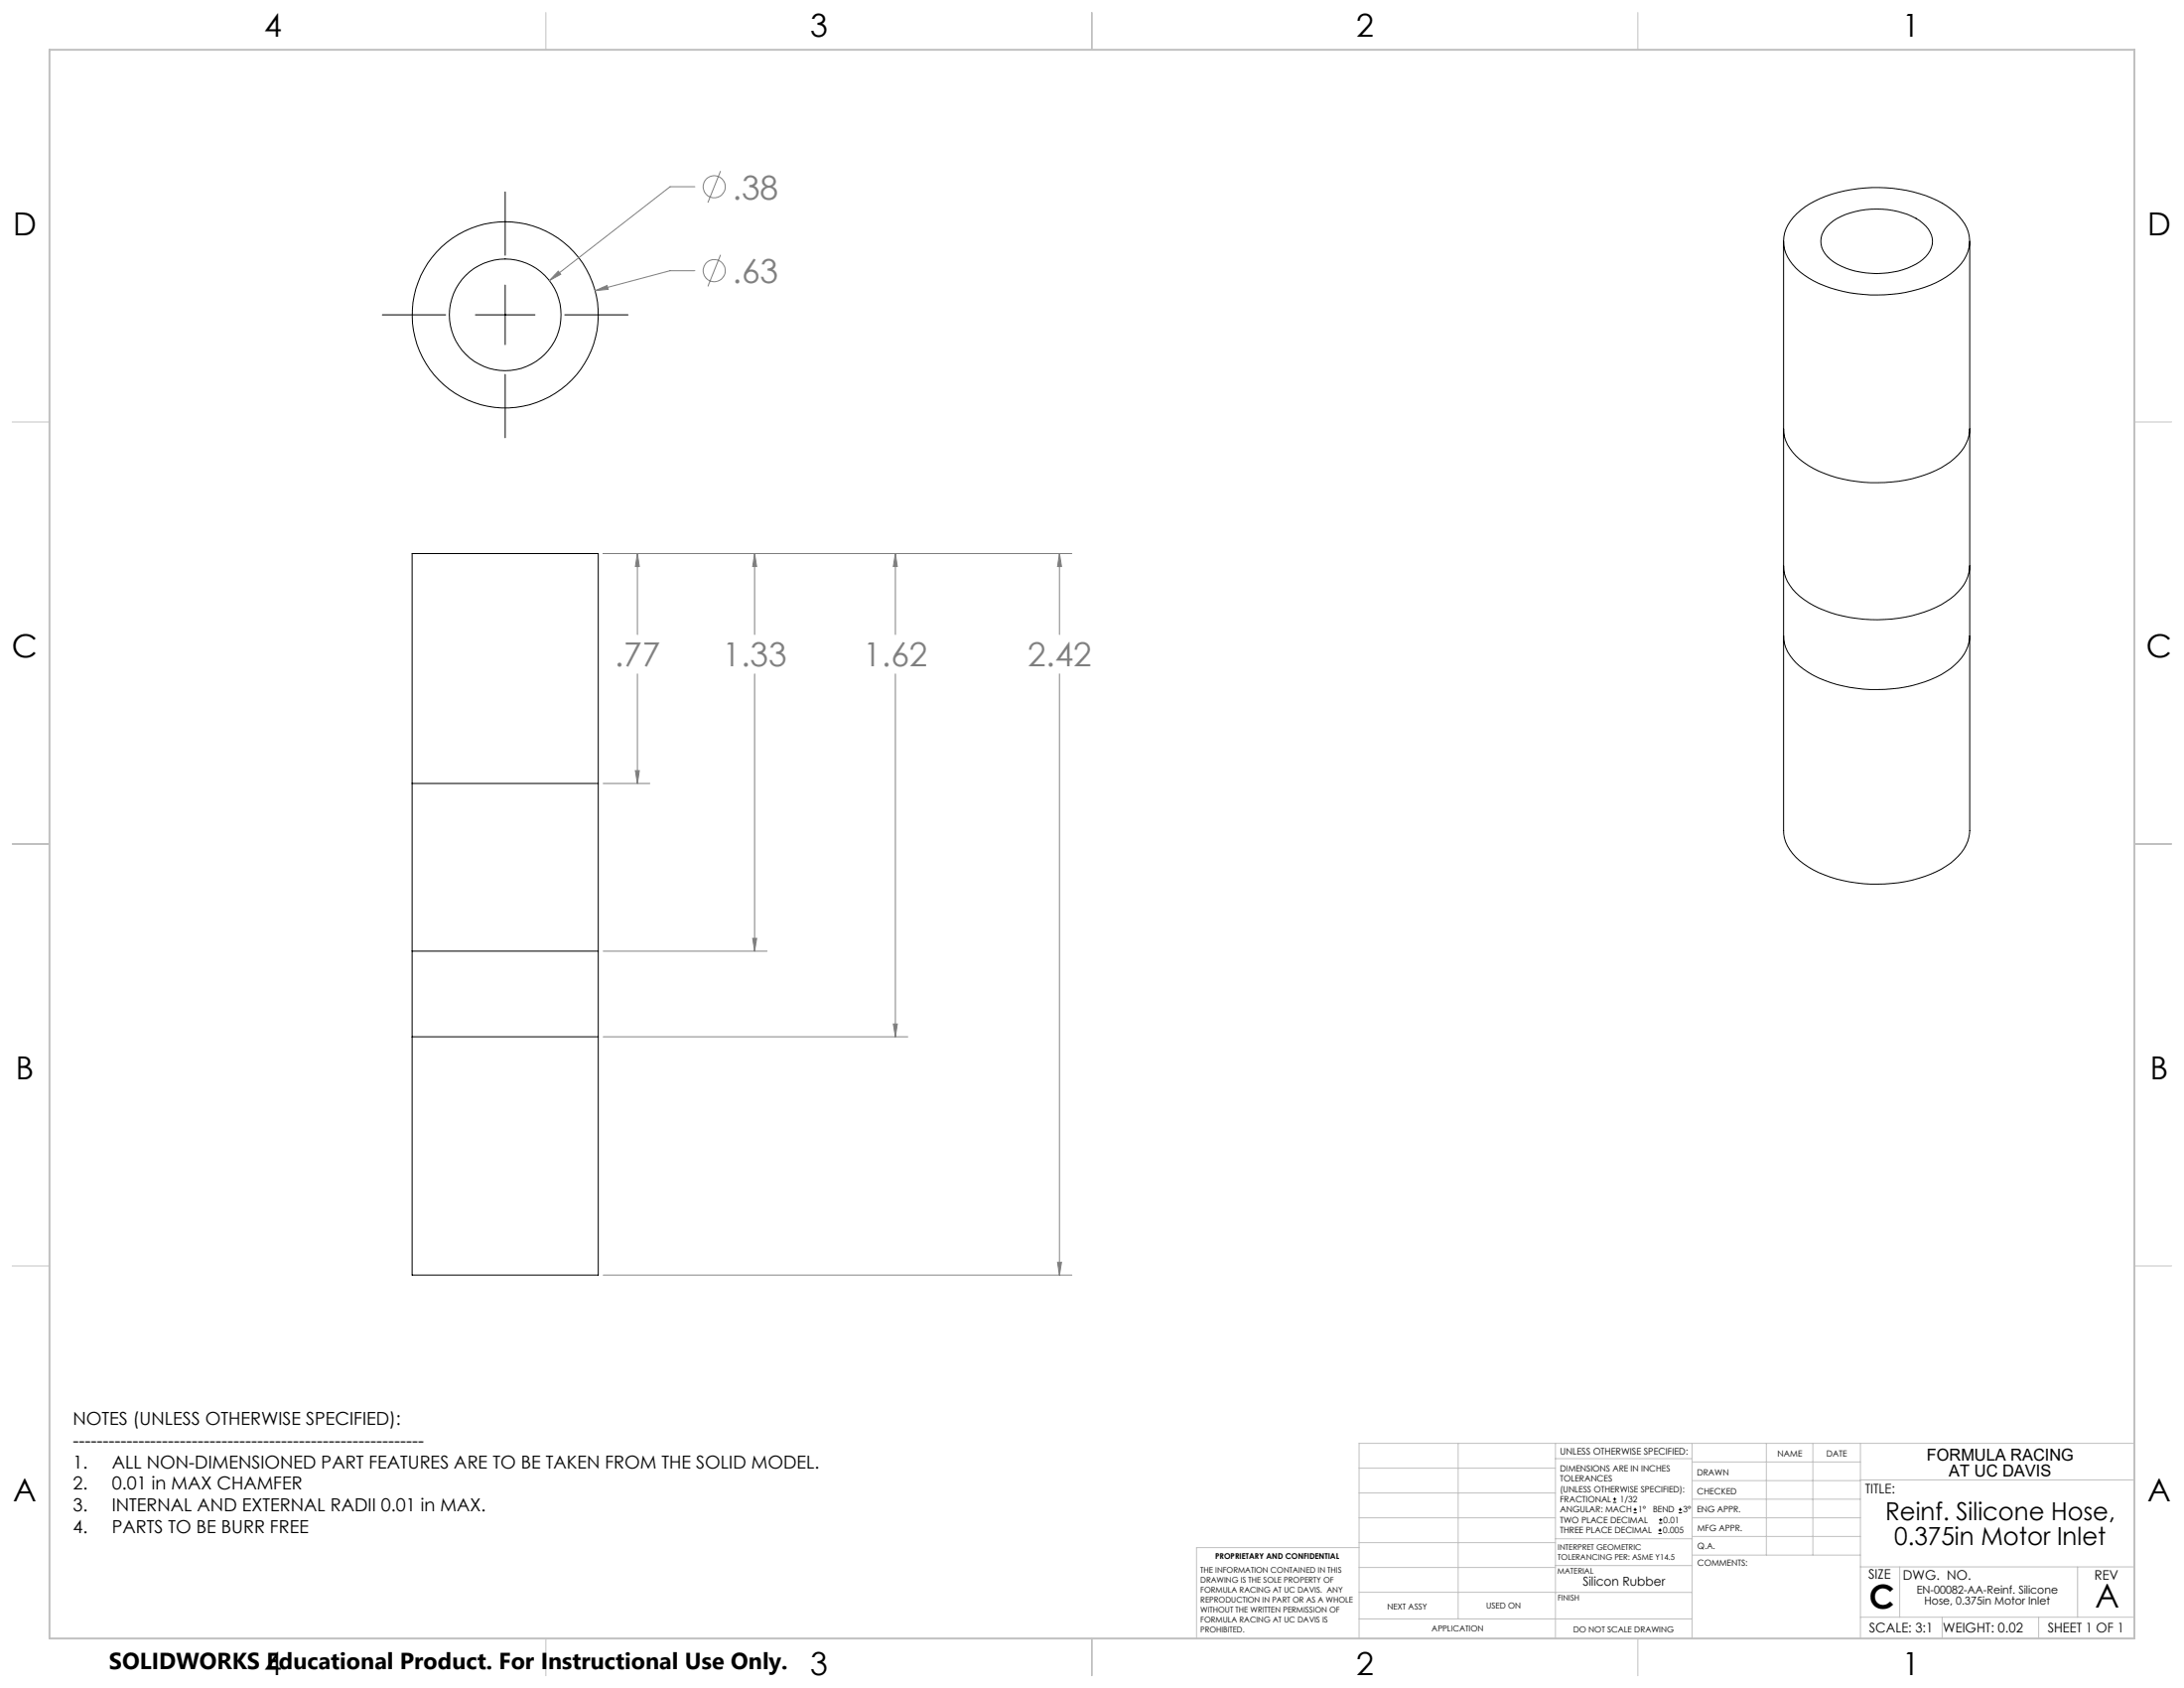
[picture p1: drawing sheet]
<svg xmlns="http://www.w3.org/2000/svg" width="559mm" height="432mm" viewBox="0 0 559 432" stroke-linecap="round" stroke-linejoin="round" font-family="sans-serif">
<g fill="none" stroke="#000" stroke-width=".25">
<path d="M129.3 49.1v16.2M459.7 54.7a28.5 28.5 0 0 1 17.5-6.6 34.8 34.8 0 0 1 21 4.7 10.9 10.9 0 0 1 5.7 9.6 11.5 11.5 0 0 1-6 8.5 36.5 36.5 0 0 1-28 3.2 20.7 20.7 0 0 1-12-7.4 8.9 8.9 0 0 1 1.8-12zM467.5 57.9a17.3 17.3 0 0 1 12.7-4.4 18.9 18.9 0 0 1 11.8 3.6 5.5 5.5 0 0 1 0 9.2 20.1 20.1 0 0 1-16 3.3 13 13 0 0 1-9.5-5.5 5.3 5.3 0 0 1 1-6.2zM129.3 72.9v15.3M456.4 61.7v150.7a11.5 11.5 0 0 0 6.3 9.4 37.2 37.2 0 0 0 31.2 1.9 16.1 16.1 0 0 0 9.6-8.5l.5-2.8v-150.7M97.8 80.5h16.2M121.6 80.5h15.3M129.3 95.8v16.2M144.5 80.5h16.2M456.4 109.7a11.5 11.5 0 0 0 6.3 9.4 37.2 37.2 0 0 0 31.2 1.9 16.1 16.1 0 0 0 9.6-8.5l.5-2.8M105.4 141.6h47.7v184.6h-47.7zM456.4 144.8a11.5 11.5 0 0 0 6.3 9.3 37.2 37.2 0 0 0 31.2 1.9 15.8 15.8 0 0 0 9.6-8.5l.5-2.7"/>
<path d="M456.4 162.7a11.5 11.5 0 0 0 6.3 9.3 37.2 37.2 0 0 0 31.2 1.9 16.1 16.1 0 0 0 9.6-8.5l.5-2.7M105.4 200.4h47.7M105.4 243.3h47.7M105.4 265.2h47.7M412.7 384.3h.9M412.7 383.5h.9M413.1 383.1v.8M418 387h.8M418 386.2h.8M418.4 385.7v.9M424.3 392.3h.9M424.3 391.4h.9"/>
<path d="M424.5 389.6h.8M424.5 388.8h.8M424.7 391v.9M424.9 388.4v.8M429.5 387h.9M429.5 386.2h.9M429.9 385.7v.9"/>
<circle cx="129.3" cy="80.5" r="23.8"/>
<circle cx="129.3" cy="80.5" r="14.3"/>
</g>
<g fill="none" stroke="#808080" stroke-width=".25">
<path d="M177.8 47.8h-6.4l-30.9 24M184.4 43.7l-3.3 8.1M142.8 69.4l.7 .8-3 1.6zM152.3 74.4l3-1.4 .3 1zM177.8 69.3h-6.4l-19.1 5.1M184.4 65.2l-3.3 8.1M154.3 141.6h119.9M163.1 141.6l.5 3.3h-1zM163.1 141.6v20.7M193.1 141.6l.5 3.3h-1zM193.1 141.6v20.7M229.1 141.6l.5 3.3h-1z"/>
<path d="M229.1 141.6v20.7M271.1 141.6l.5 3.3h-1zM271.1 141.6v20.7M163.1 172.4v28M193.1 172.4v70.9M229.1 172.4v92.8M271.1 172.4v153.8M162.6 197.1h1l-.5 3.3zM154.3 200.4h12M154.3 243.3h42M192.6 240h1l-.5 3.3zM154.3 265.2h78"/>
<path d="M228.6 261.9h1l-.5 3.3zM154.3 326.2h119.9M270.6 322.9h1l-.5 3.3z"/>
<circle cx="182.7" cy="47.8" r="2.82"/>
<circle cx="182.7" cy="69.2" r="2.83"/>
</g>
<g fill="none" stroke="#c0c0c0" stroke-width=".25">
<path d="M139.7 3.2v9.5M279.4 3.2v9.5M419.1 3.2v9.5M3.1 107.9h9.6M546.1 107.9h9.5M3.1 215.9h9.6M546.1 215.9h9.5M3.1 323.8h9.6M546.1 323.8h9.5M347.7 375.6h50.3M373.1 369.2v44.9M398 369.2v49.9"/>
<path d="M398 373.1h34.9M432.9 369.2v49.9M432.9 378.7h43.1M432.9 374h43.1M451.9 369.2v28.6M463.8 369.2v28.6M476 369.2v49.9M476 378.6h70.1M546.1 369.2h-198.4v49.9M347.7 394.6h50.3M347.7 388.3h50.3M347.7 381.9h50.3"/>
<path d="M347.7 395.9h-41.6v23.2M398 393.6h35M432.9 383.5h43.1M432.9 388.3h43.1M432.9 393h43.1M433 397.8h43M139.7 419.1v9.6M279.4 419.1v9.6M347.7 414.1h85.2M347.7 401h50.3M347.7 407.3h50.3M398 407.4h34.9"/>
<path d="M398 400.5h35M419.1 419.1v9.6M476 413.7h70.1M476 400.8h70.1M486.1 400.8v12.9M496.9 413.7v5.4M521.6 413.7v5.4M531.6 400.8v12.9"/>
</g>
<path d="M12.7 12.7h533.4v406.4h-533.4z" fill="none" stroke="#c0c0c0" stroke-width=".5"/>
<path d="M193.1 141.6l.5 3.3h-1zM192.6 240h1l-.5 3.3zM270.6 322.9h1l-.5 3.3zM271.1 141.6l.5 3.3h-1zM162.6 197.1h1l-.5 3.3zM163.1 141.6l.5 3.3h-1zM229.1 141.6l.5 3.3h-1zM228.6 261.9h1l-.5 3.3zM142.8 69.4l-2.3 2.4 3-1.6zM152.3 74.4l3.3-.4-.3-1z" fill="#808080"/>
<g font-size="8.5" fill="#808080">
<text x="187.4" y="51">.38</text>
<text x="187.4" y="72.4">.63</text>
<text x="157.2" y="170.5">.77</text>
<text x="184.9" y="170.5">1.33</text>
<text x="220.9" y="170.5">1.62</text>
<text x="262.9" y="170.5">2.42</text>
</g>
<g font-size="8.5">
<text x="478.3" y="411.4">C</text>
<text x="536.1" y="411.3">A</text>
</g>
<g font-size="8.1">
<text x="67.6" y="9.3">4</text>
<text x="207.3" y="9.3">3</text>
<text x="347" y="9.3">2</text>
<text x="486.7" y="9.3">1</text>
<text x="3.3" y="60.1">D</text>
<text x="549.4" y="60.1">D</text>
<text x="3" y="168">C</text>
<text x="549.1" y="168">C</text>
<text x="4" y="276">B</text>
<text x="550.1" y="276">B</text>
<text x="3.3" y="383.9">A</text>
<text x="549.4" y="383.9">A</text>
<text x="67.6" y="428.4">4</text>
<text x="207.3" y="428.4">3</text>
<text x="347" y="428.4">2</text>
<text x="486.7" y="428.4">1</text>
</g>
<g font-size="6.3">
<text x="482.4" y="388.8">Reinf. Silicone Hose,</text>
<text x="484.7" y="395.1">0.375in Motor Inlet</text>
</g>
<text font-size="5.9" x="27.9" y="427">SOLIDWORKS Educational Product. For Instructional Use Only.</text>
<g font-size="4.6">
<text x="18.6" y="364.4">NOTES (UNLESS OTHERWISE SPECIFIED):</text>
<text x="18.6" y="370">-----------------------------------------------------------</text>
<text x="18.6" y="375.5">1.</text>
<text x="28.7" y="375.5">ALL NON-DIMENSIONED PART FEATURES ARE TO BE TAKEN FROM THE SOLID MODEL.</text>
<text x="18.6" y="381.1">2.</text>
<text x="28.7" y="381.1">0.01 in MAX CHAMFER</text>
<text x="18.6" y="386.7">3.</text>
<text x="28.7" y="386.7">INTERNAL AND EXTERNAL RADII 0.01 in MAX.</text>
<text x="18.6" y="392.3">4.</text>
<text x="28.7" y="392.3">PARTS TO BE BURR FREE</text>
</g>
<g font-size="4.2">
<text x="493" y="373.5">FORMULA RACING</text>
<text x="498.7" y="377.8">AT UC DAVIS</text>
</g>
<g font-size="3.4">
<text x="477.2" y="381.9">TITLE:</text>
<text x="478.1" y="404">SIZE</text>
<text x="486.9" y="404">DWG. NO.</text>
<text x="535.9" y="404.1">REV</text>
<text x="478.2" y="417.6">SCALE: 3:1</text>
<text x="497.1" y="417.7">WEIGHT: 0.02</text>
<text x="523.9" y="417.6">SHEET 1 OF 1</text>
</g>
<text font-size="3.2" x="405" y="405.7">Silicon Rubber</text>
<g font-size="2.8">
<text x="490.4" y="407.6">EN-00082-AA-Reinf. Silicone</text>
<text x="492.4" y="410.5">Hose, 0.375in Motor Inlet</text>
</g>
<text font-size="2.4" x="399.2" y="372.1">UNLESS OTHERWISE SPECIFIED:</text>
<g font-size="2.2">
<text x="399.2" y="376.4">DIMENSIONS ARE IN INCHES</text>
<text x="434.2" y="377.3">DRAWN</text>
<text x="454.8" y="372.5">NAME</text>
<text x="467.3" y="372.6">DATE</text>
<text x="399.2" y="379">TOLERANCES</text>
<text x="399.2" y="381.7">(UNLESS OTHERWISE SPECIFIED):</text>
<text x="434.3" y="382.2">CHECKED</text>
<text x="399.2" y="389.6">TWO PLACE DECIMAL</text>
<text x="399.2" y="384.3">FRACTIONAL</text>
<text x="399.2" y="387">ANGULAR: MACH</text>
<text x="414.5" y="384.3">1/32</text>
<text x="419.1" y="387">1°</text>
<text x="422.9" y="387">BEND</text>
<text x="425.6" y="389.6">0.01</text>
<text x="430.6" y="387">3°</text>
<text x="434.2" y="386.9">ENG APPR.</text>
<text x="399.2" y="392.3">THREE PLACE DECIMAL</text>
<text x="425.5" y="392.3">0.005</text>
<text x="434.3" y="391.6">MFG APPR.</text>
<text x="434.3" y="396.3">Q.A.</text>
<text x="434.3" y="400.5">COMMENTS:</text>
</g>
<g font-size="2.1">
<text x="354.9" y="411.6">NEXT ASSY</text>
<text x="380.3" y="411.6">USED ON</text>
<text x="366.3" y="417.4">APPLICATION</text>
<text x="402.5" y="417.5">DO NOT SCALE DRAWING</text>
</g>
<g font-size="2">
<text x="310.9" y="398.8">PROPRIETARY AND CONFIDENTIAL</text>
<text x="398.6" y="396.5">INTERPRET GEOMETRIC</text>
<text x="398.6" y="399">TOLERANCING PER: ASME Y14.5</text>
<text x="307.2" y="402.4">THE INFORMATION CONTAINED IN THIS</text>
<text x="307.2" y="404.9">DRAWING IS THE SOLE PROPERTY OF</text>
<text x="307.2" y="407.5">FORMULA RACING AT UC DAVIS. ANY</text>
<text x="398.5" y="402.6">MATERIAL</text>
<text x="307.2" y="410">REPRODUCTION IN PART OR AS A WHOLE</text>
<text x="307.2" y="412.5">WITHOUT THE WRITTEN PERMISSION OF</text>
<text x="398.5" y="409.4">FINISH</text>
<text x="307.2" y="415">FORMULA RACING AT UC DAVIS IS</text>
<text x="307.2" y="417.6">PROHIBITED.</text>
</g>
</svg>
